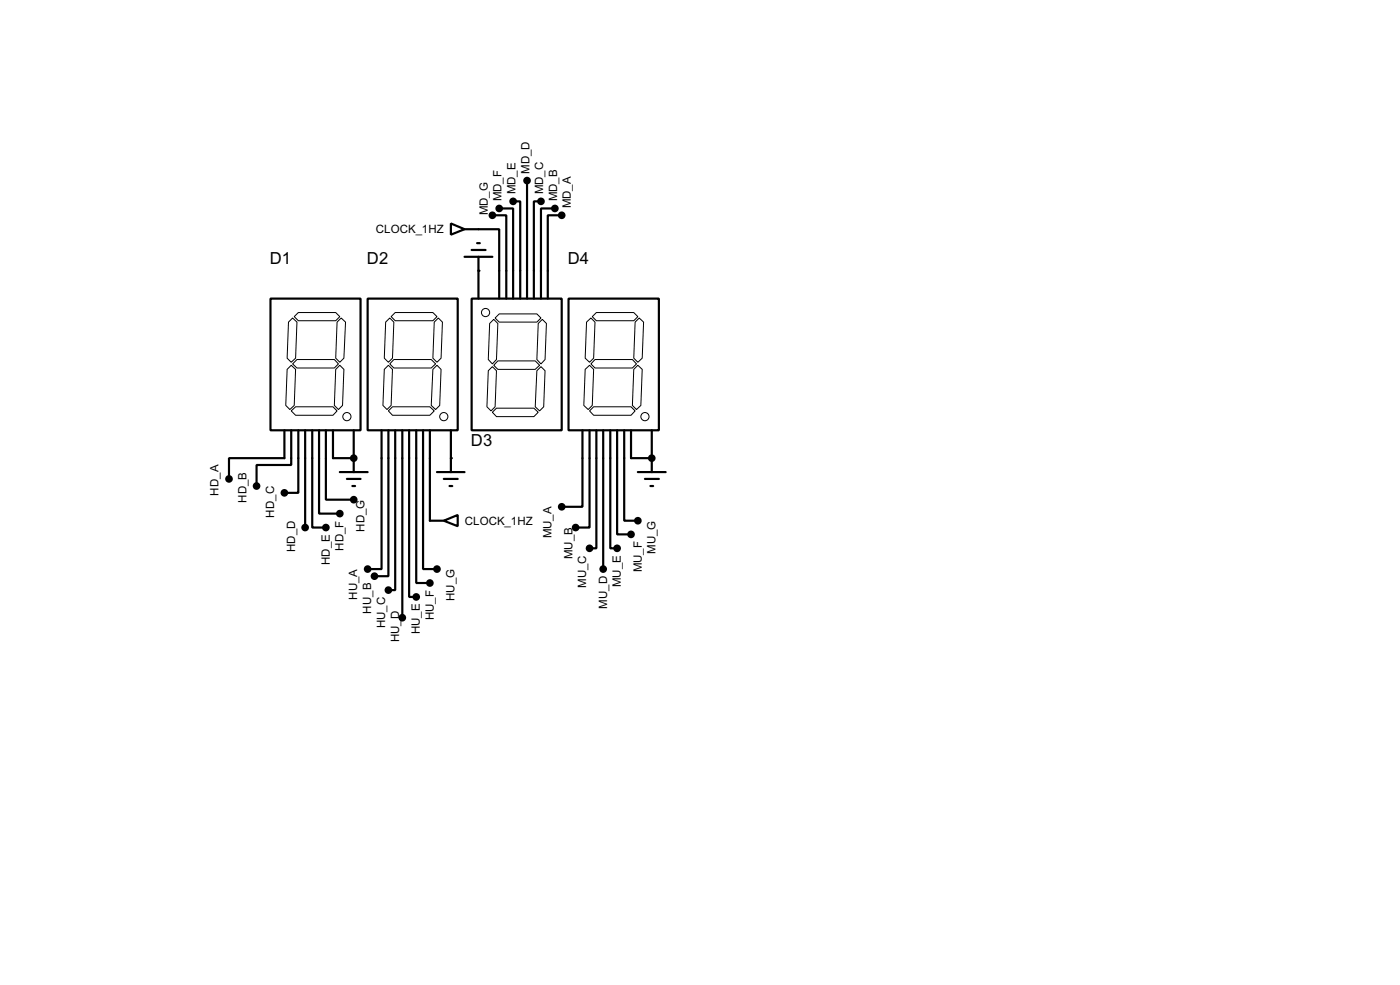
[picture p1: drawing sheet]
<svg xmlns="http://www.w3.org/2000/svg" width="256mm" height="180mm" viewBox="0 0 256 180" stroke-linecap="round" stroke-linejoin="round" font-family="sans-serif">
<g fill="#000">
<circle cx="87.7" cy="49.6" r=".2"/>
<circle cx="64.8" cy="83.9" r=".2"/>
<circle cx="82.6" cy="83.9" r=".2"/>
<circle cx="119.4" cy="83.9" r=".2"/>
</g>
<g fill="none" stroke="#000" stroke-width=".4">
<path d="M90.2 39.4h2.6v15.3M91.5 38.2h2.5v16.5M94 36.9h1.3v17.8M96.6 33.1v21.6M99.1 36.9h-1.3v17.8M101.7 38.2h-2.6v16.5M102.9 39.4h-2.5v15.3M49.6 54.7h16.5v24.1h-16.5zM67.4 54.7h16.5v24.1h-16.5zM82.6 40.9l2.5 1.1-2.5 1zM85.1 42h6.4v12.7M85.1 47h5.1"/>
<path d="M86.4 54.7h16.5v24.1h-16.5zM86.4 45.8h2.6M87.4 44.5h.5M87.7 47v7.7M104.2 54.7h16.5v24.1h-16.5zM52.1 78.8v5.1h-10.1v3.8M53.4 78.8v6.3h-6.4v3.9M54.7 78.8v11.4h-2.6M55.9 78.8v17.8M57.2 78.8v17.8h2.5M58.5 78.8v15.2h3.8M59.7 78.8v12.7h5.1"/>
<path d="M61 78.8v5.1h3.8M64.8 78.8v7.6M69.9 78.8v25.4h-2.5M71.2 78.8v26.7h-2.6M72.4 78.8v29.2h-1.2M73.7 78.8v34.3M75 78.8v30.5h1.3M76.3 78.8v27.9h2.5M77.5 78.8v25.4h2.6M78.8 78.8v16.5h2.5M82.6 78.8v7.6M106.7 78.8v14h-3.8"/>
<path d="M108 78.8v17.8h-2.5M109.3 78.8v21.6h-1.3M110.5 78.8v25.4M111.8 78.8v21.6h1.3M113.1 78.8v19h2.5M114.4 78.8v16.5h2.5M115.6 78.8v5.1h3.8M119.4 78.8v7.6M62.3 86.4h5.1M63.6 87.7h2.5M64.6 89h.5M80.1 86.4h5"/>
<path d="M81.3 95.3l2.6-1v2zM81.3 87.7h2.6M82.4 89h.5M116.9 86.4h5.1M118.2 87.7h2.5M119.2 89h.5"/>
</g>
<g fill="none" stroke="#000" stroke-width=".18">
<path d="M52.9 59l.7-.8 .8 .8-.2 6.6-.8 .7-.8-.7zM53.9 58l.8-.8h6.8l.8 .8-.8 .7h-6.8zM62.5 58.2l.8 .8-.3 6.6-.7 .7-.8-.7 .3-6.6zM70.7 59l.7-.8 .8 .8-.3 6.6-.7 .7-.8-.7zM72.4 57.2h6.9l.8 .8-.8 .7h-6.9l-.7-.7zM79.6 59l.7-.8 .8 .8-.3 6.6-.7 .7-.8-.7zM89.7 59.2l.8-.7 .7 .7-.2 6.6-.8 .8-.7-.8zM90.7 58.2l.8-.7h6.9l.7 .7-.7 .8h-6.9zM98.6 59.2l.8-.7 .7 .7-.2 6.6-.8 .8-.7-.8zM107.5 59l.8-.8 .7 .8-.2 6.6-.8 .7-.8-.7zM108.5 58l.8-.8h6.8l.8 .8-.8 .7h-6.8zM116.4 59l.7-.8 .8 .8-.2 6.6-.8 .7-.8-.7z"/>
<path d="M52.6 67.6l.8-.7 .8 .7-.3 6.6-.8 .8-.7-.8zM53.4 75.2l.8-.7h6.8l.8 .7-.8 .8h-6.8zM54.4 65.8h6.9l.7 .8-.7 .8h-6.9l-.8-.8zM61.5 67.6l.8-.7 .7 .7-.2 6.6-.8 .8-.7-.8zM70.4 67.6l.8-.7 .7 .7-.2 6.6-.8 .8-.7-.8zM71.9 74.5h6.9l.8 .7-.8 .8h-6.9l-.7-.8zM72.2 65.8h6.8l.8 .8-.8 .8h-6.8l-.8-.8zM79.3 67.6l.8-.7 .7 .7-.2 6.6-.8 .8-.8-.8zM90.2 75.5l.8-.8h6.8l.8 .8-.8 .8h-6.8zM90.2 67.1l.8 .8-.3 6.6-.7 .7-.8-.7 .3-6.6zM91.2 66.1h6.9l.8 .8-.8 .7h-6.9l-.7-.7zM98.4 67.9l.7-.8 .8 .8-.3 6.6-.7 .7-.8-.7z"/>
<path d="M107.2 67.6l.8-.7 .8 .7-.3 6.6-.7 .8-.8-.8zM108 75.2l.8-.7h6.8l.8 .7-.8 .8h-6.8zM109 65.8h6.9l.7 .8-.7 .8h-6.9l-.7-.8zM116.1 67.6l.8-.7 .8 .7-.3 6.6-.8 .8-.7-.8z"/>
<circle cx="88.9" cy="57.2" r=".75"/>
<circle cx="63.5" cy="76.3" r=".75"/>
<circle cx="81.3" cy="76.3" r=".75"/>
<circle cx="118.1" cy="76.3" r=".75"/>
</g>
<g fill="#000" stroke="#000" stroke-width=".4">
<circle cx="90.2" cy="39.4" r=".5"/>
<circle cx="91.4" cy="38.2" r=".5"/>
<circle cx="94" cy="36.9" r=".5"/>
<circle cx="96.5" cy="33.1" r=".5"/>
<circle cx="99.1" cy="36.9" r=".5"/>
<circle cx="101.6" cy="38.2" r=".5"/>
<circle cx="102.9" cy="39.4" r=".5"/>
<circle cx="41.9" cy="87.7" r=".5"/>
<circle cx="47" cy="89" r=".5"/>
<circle cx="52.1" cy="90.2" r=".5"/>
<circle cx="55.9" cy="96.6" r=".5"/>
<circle cx="59.7" cy="96.6" r=".5"/>
<circle cx="62.2" cy="94" r=".5"/>
<circle cx="64.8" cy="83.9" r=".5"/>
<circle cx="64.8" cy="91.5" r=".5"/>
<circle cx="102.9" cy="92.8" r=".5"/>
<circle cx="105.4" cy="96.6" r=".5"/>
<circle cx="115.6" cy="97.8" r=".5"/>
<circle cx="116.8" cy="95.3" r=".5"/>
<circle cx="119.4" cy="83.9" r=".5"/>
<circle cx="67.3" cy="104.2" r=".5"/>
<circle cx="68.6" cy="105.5" r=".5"/>
<circle cx="71.1" cy="108" r=".5"/>
<circle cx="73.7" cy="113.1" r=".5"/>
<circle cx="76.2" cy="109.3" r=".5"/>
<circle cx="78.7" cy="106.7" r=".5"/>
<circle cx="80" cy="104.2" r=".5"/>
<circle cx="108" cy="100.4" r=".5"/>
<circle cx="110.5" cy="104.2" r=".5"/>
<circle cx="113" cy="100.4" r=".5"/>
</g>
<g font-size="3.4">
<text x="49.4" y="48.3">D1</text>
<text x="67.2" y="48.3">D2</text>
<text x="104" y="48.3">D4</text>
<text x="86.3" y="81.7">D3</text>
</g>
<g font-size="2.4">
<text x="94.5" y="35.6" transform="rotate(-90 94.5 35.6)">MD_E</text>
<text x="97" y="31.8" transform="rotate(-90 97 31.8)">MD_D</text>
<text x="99.5" y="35.6" transform="rotate(-90 99.5 35.6)">MD_C</text>
<text x="89.4" y="39.4" transform="rotate(-90 89.4 39.4)">MD_G</text>
<text x="91.9" y="36.8" transform="rotate(-90 91.9 36.8)">MD_F</text>
<text x="102.1" y="36.8" transform="rotate(-90 102.1 36.8)">MD_B</text>
<text x="104.6" y="38.1" transform="rotate(-90 104.6 38.1)">MD_A</text>
<text x="68.8" y="42.7">CLOCK_1HZ</text>
<text x="40.1" y="90.7" transform="rotate(-90 40.1 90.7)">HD_A</text>
<text x="45.2" y="92" transform="rotate(-90 45.2 92)">HD_B</text>
<text x="50.3" y="94.7" transform="rotate(-90 50.3 94.7)">HD_C</text>
<text x="54.1" y="101.1" transform="rotate(-90 54.1 101.1)">HD_D</text>
<text x="63" y="100.8" transform="rotate(-90 63 100.8)">HD_F</text>
<text x="66.8" y="97.3" transform="rotate(-90 66.8 97.3)">HD_G</text>
<text x="85.1" y="96">CLOCK_1HZ</text>
<text x="101.1" y="98.5" transform="rotate(-90 101.1 98.5)">MU_A</text>
<text x="120.1" y="101.3" transform="rotate(-90 120.1 101.3)">MU_G</text>
<text x="60.4" y="103.4" transform="rotate(-90 60.4 103.4)">HD_E</text>
<text x="104.9" y="102.3" transform="rotate(-90 104.9 102.3)">MU_B</text>
<text x="107.4" y="107.6" transform="rotate(-90 107.4 107.6)">MU_C</text>
<text x="113.8" y="107.4" transform="rotate(-90 113.8 107.4)">MU_E</text>
<text x="117.6" y="104.8" transform="rotate(-90 117.6 104.8)">MU_F</text>
<text x="65.4" y="109.8" transform="rotate(-90 65.4 109.8)">HU_A</text>
<text x="68" y="112.3" transform="rotate(-90 68 112.3)">HU_B</text>
<text x="79.5" y="113.5" transform="rotate(-90 79.5 113.5)">HU_F</text>
<text x="83.3" y="110" transform="rotate(-90 83.3 110)">HU_G</text>
<text x="111.2" y="111.4" transform="rotate(-90 111.2 111.4)">MU_D</text>
<text x="70.6" y="115" transform="rotate(-90 70.6 115)">HU_C</text>
<text x="73.1" y="117.6" transform="rotate(-90 73.1 117.6)">HU_D</text>
<text x="76.9" y="116.1" transform="rotate(-90 76.9 116.1)">HU_E</text>
</g>
</svg>
